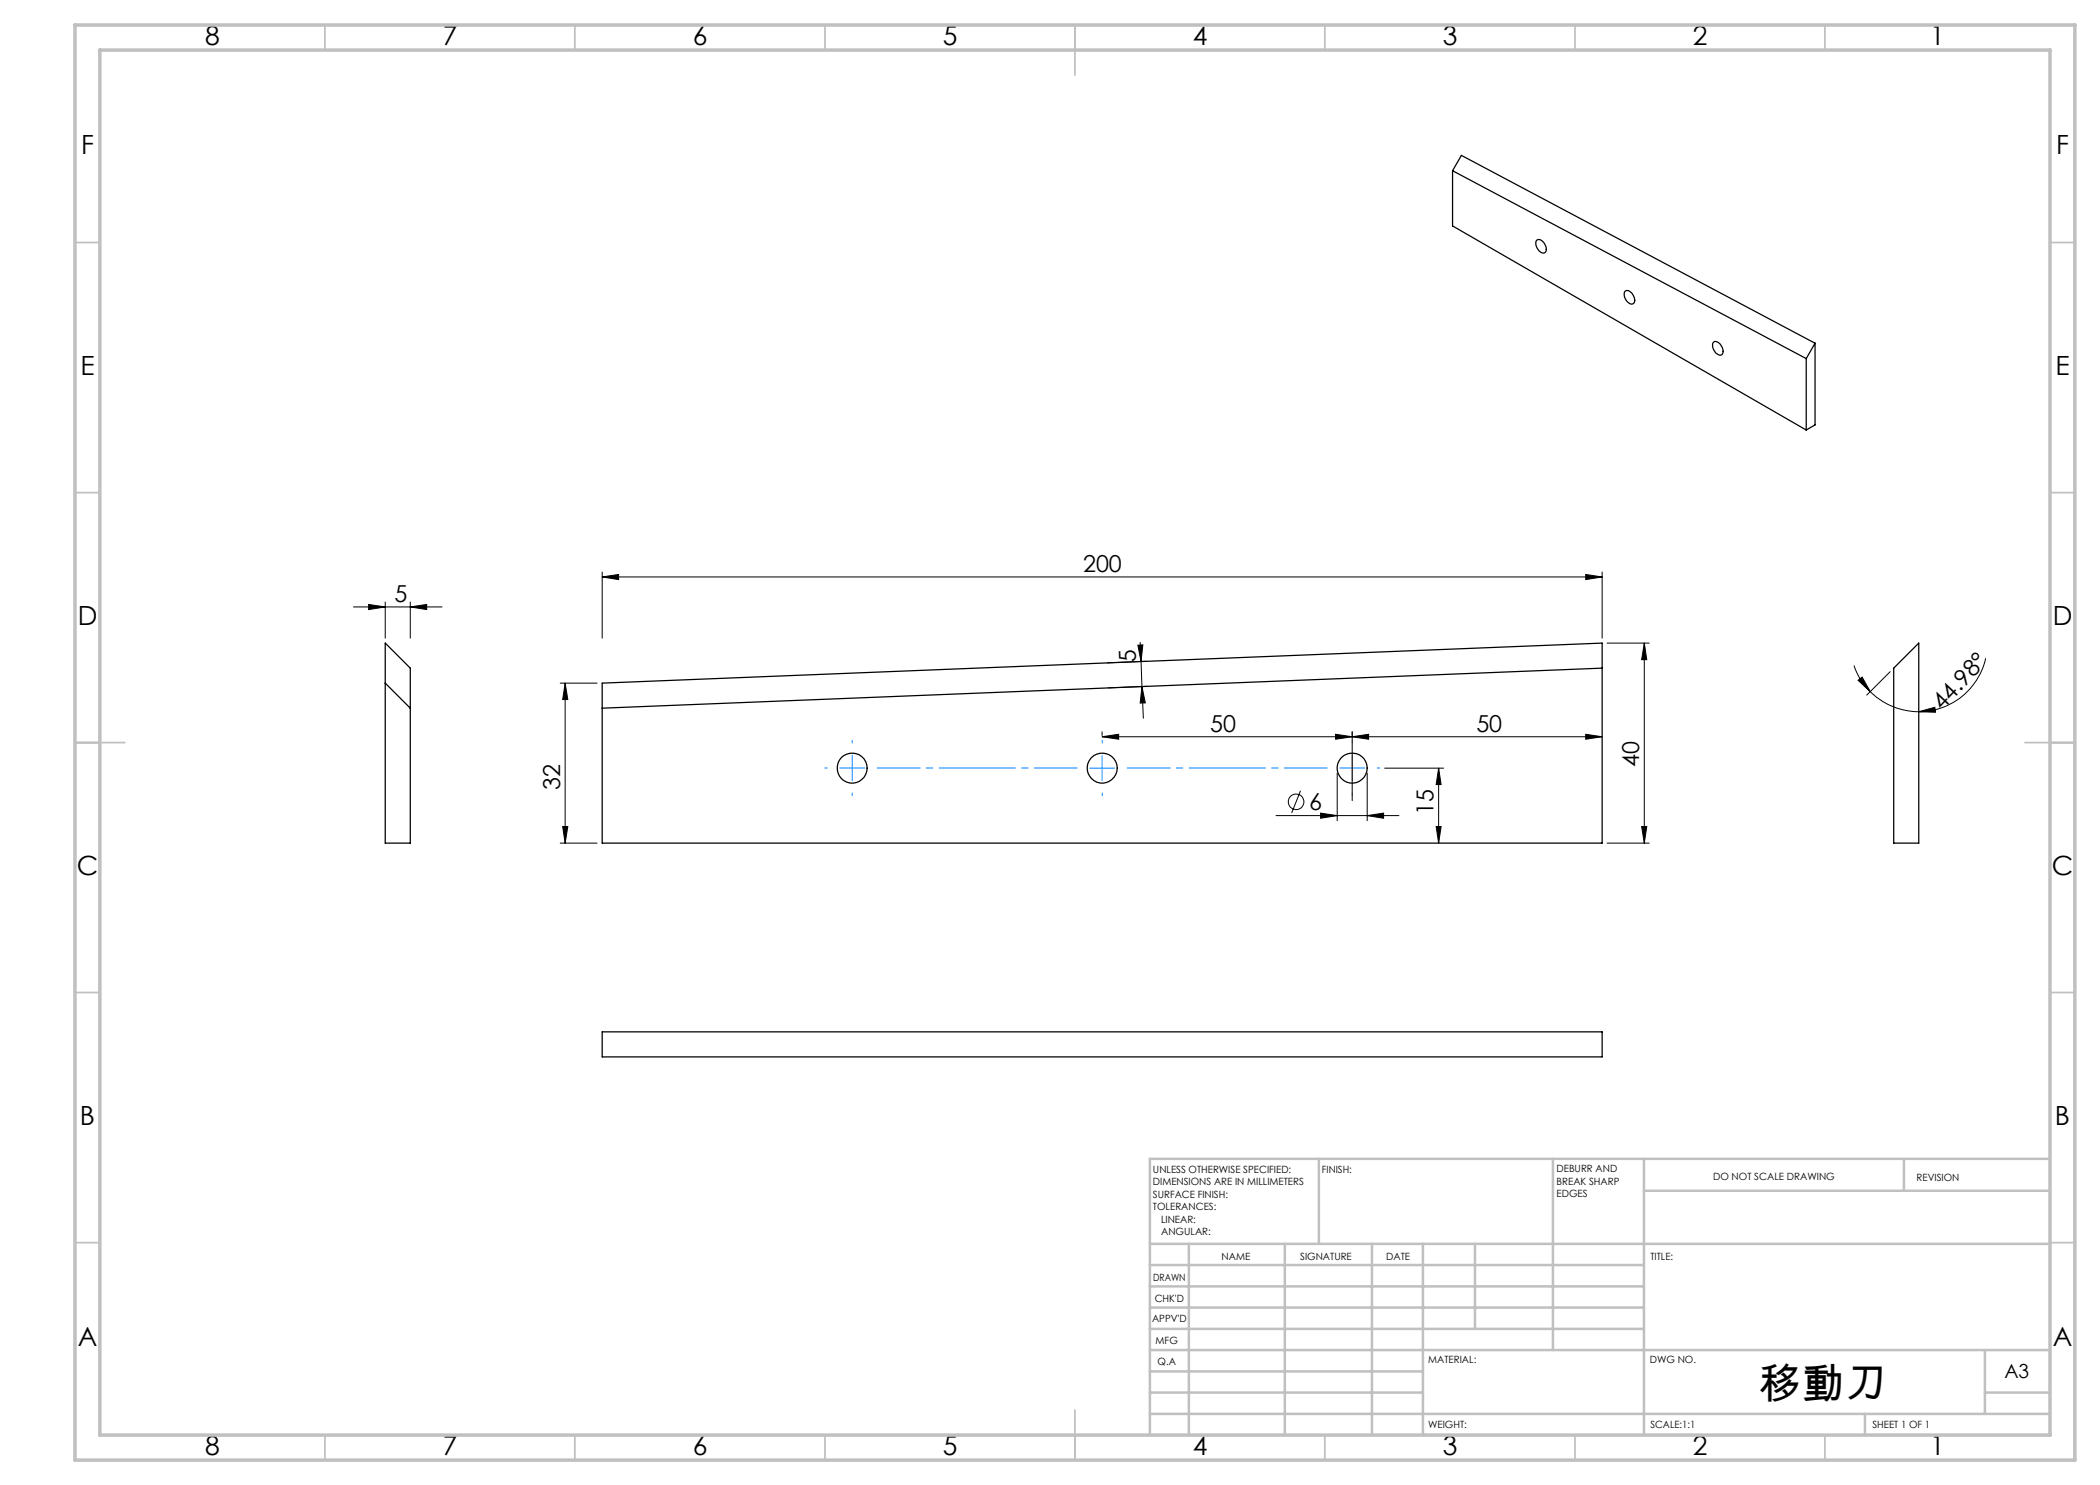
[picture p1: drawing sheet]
<svg xmlns="http://www.w3.org/2000/svg" width="420mm" height="297mm" viewBox="0 0 420 297" stroke-linecap="round" stroke-linejoin="round" font-family="sans-serif">
<g fill="none" stroke="#000" stroke-width=".2">
<path d="M120.4 115.4l3.3-.5v1zM120.4 114.4v13.2M120.4 115.4h200M317.1 114.9l3.3 .5-3.3 .5zM320.4 114.4v13.2M70.7 121.4h17.7M73.7 120.9l3.3 .5-3.3 .5zM77 120.4v7.2M82.1 121.4l3.2-.5v1zM82.1 120.4v7.2M112 136.6h7.4M113 136.6v32"/>
<path d="M113 136.6l.6 3.3h-1.1zM227.6 129h1l-.4 3.3zM228 128.5l.2 3.8M228.2 132.3l.2 5M228.4 137.3l.3 6.3M228.4 137.3l.7 3.3h-1.1zM229.2 132.3l-7.8 .3M229.4 137.3l-7.8 .3M321.4 128.6h8.4M328.9 128.6v40M328.9 128.6l.5 3.3h-1.1zM370.8 133.1a12.8 12.8 0 0 0 3.3 5.2"/>
<path d="M371.6 136.1l.8-.7 1.7 2.9zM374.1 138.3a13.8 13.8 0 0 0 9.7 4M378 134.3l-4.7 4.7M397.1 131.7a13.7 13.7 0 0 1-13.3 10.6M220.4 147.4l3.3-.5v.9zM220.4 146.4v.7M260.1 158.1l-1.8 4.5M267.1 146.9l3.3 .5-3.3 .4zM267.4 154.6v9.5M270.4 147.4l3.3-.5v.9zM270.4 146.4v13.7M273.4 154.6v9.5"/>
<path d="M276.9 153.6h11.8M287.7 153.6v15M287.7 153.6l.5 3.3h-1zM317.1 146.9l3.3 .5-3.3 .4zM320.4 147.4h-100M383.8 142.3l3.2-.8 .1 .9zM112 168.6h7.4M112.5 165.3h1.1l-.6 3.3zM255.2 163.1h24.6M264.1 162.6l3.3 .5-3.3 .6zM273.4 163.1l3.3-.5v1.1zM287.2 165.3h1l-.5 3.3z"/>
<path d="M321.4 168.6h8.4M328.3 165.3h1.1l-.5 3.3z"/>
<circle cx="259.2" cy="160.4" r="1.55"/>
</g>
<g fill="none" stroke="#0080ff" stroke-width=".2" stroke-dasharray="15.2 1.3 1.3 1.3">
<path d="M165.5 153.6h-.5M170.5 153.6v-2.5M170.5 153.6h-2.5M170.5 153.6v2.5M170.5 153.6h2.5M170.5 148.6v-.5M170.5 158.6v.5M220.5 148.6v-.5M220.5 158.6v.5M270.5 153.6v-2.5M270.5 153.6h-2.5M270.5 153.6v2.5"/>
<path d="M270.5 153.6h2.5M270.5 148.6v-.5M270.5 158.6v.5M275.5 153.6h.5"/>
</g>
<path d="M175.5 153.6h40M225.5 153.6h40" fill="none" stroke="#0080ff" stroke-width=".2" stroke-dasharray="15.2 1.3 1.3 1.3" stroke-dashoffset="6.7"/>
<path d="M217.9 153.6h5M220.4 151.1v5" fill="none" stroke="#0080ff" stroke-width=".2"/>
<g fill="none" stroke="#c0c0c0" stroke-width=".35">
<path d="M65 5v5M115 5v5M165 5v5M215 5v10M265 5v5M315 5v5M365 5v5M15 48.5h5M410 48.5h5M15 98.5h5M410 98.5h5M15 148.5h10"/>
<path d="M405 148.5h10M15 198.5h5M410 198.5h5M15 248.5h5M410 248.5h5M65 287v5M115 287v5M165 287v5M215 282v10M265 287v5M315 287v5M365 287v5"/>
</g>
<g fill="none" stroke="#c0c0c0" stroke-width=".5">
<path d="M263.8 231.8v17M310.6 231.8v38.2M328.8 231.8v55.2M328.8 238.2h81.2M380.8 231.8v6.4M410 231.8h-180v55.2M230 248.8h180M230 257.3h98.8M230 253h98.8M237.8 248.8v38.2M257 248.8v38.2M274.4 248.8v38.2"/>
<path d="M284.6 248.8v38.2M295 248.8v17M230 265.8h98.8M230 261.5h98.8M230 278.5h54.6M230 274.3h54.6M230 270h180M397 278.5h13M397 270v12.8M230 282.8h180M373 282.8v4.2"/>
</g>
<path d="M15 5h400v287h-400zM20 10h390v277h-390z" fill="none" stroke="#c0c0c0" stroke-width=".7"/>
<g fill="#000">
<path d="M317.1 114.9l3.3 .5-3.3 .5zM120.4 115.4l3.3-.5v1zM267.1 146.9l3.3 .5-3.3 .4zM220.4 147.4l3.3-.5v.9z"/>
<path d="M228.4 137.3l.7 3.3h-1.1zM227.6 129h1l-.4 3.3z"/>
<path d="M328.9 128.6l.5 3.3h-1.1zM328.3 165.3h1.1l-.5 3.3zM287.7 153.6l.5 3.3h-1zM287.2 165.3h1l-.5 3.3zM113 136.6l.6 3.3h-1.1zM112.5 165.3h1.1l-.6 3.3z"/>
<path d="M371.6 136.1l.8-.7 1.7 2.9zM383.8 142.3l3.2-.8 .1 .9z"/>
<path d="M264.1 162.6l3.3 .5-3.3 .6zM273.4 163.1l3.3-.5v1.1zM270.4 147.4l3.3-.5v.9zM317.1 146.9l3.3 .5-3.3 .4zM73.7 120.9l3.3 .5-3.3 .5zM82.1 121.4l3.2-.5v1z"/>
</g>
<g fill="none" stroke="#000" stroke-width=".25">
<path d="M290.5 34.1l1.8-3 70.7 37.5M290.5 34.1l70.7 37.6M290.5 34.1v11.1l70.7 40.8M307.3 48.1a1.07 1.07 0 0 1 1.6 .6 1.36 1.36 0 0 1 0 1.9 1.87 1.87 0 0 1-1.6-2.5zM325 58.3a1.02 1.02 0 0 1 1.6 .6 1.16 1.16 0 0 1-.2 1.9 1.94 1.94 0 0 1-1.4-2.5zM342.7 68.5a1.07 1.07 0 0 1 1.5 .6 1.29 1.29 0 0 1 0 1.9 1.87 1.87 0 0 1-1.5-2.5zM361.2 71.7v14.3M363 68.6v16.4l-1.8 1M363 68.6l-1.8 3.1M77 128.6l5.1 5v35h-5.1zM77 136.6l5.1 5M120.4 136.6l200-8v40h-200z"/>
<path d="M320.4 133.6l-200 8M383.8 128.6v40h-5.1v-35zM120.4 206.4h200v5h-200z"/>
<circle cx="170.4" cy="153.6" r="3"/>
<circle cx="220.4" cy="153.6" r="3"/>
<circle cx="270.4" cy="153.6" r="3"/>
</g>
<text font-size="8.5" x="351.7" y="279.7">移動刀</text>
<g font-size="5.3">
<text x="41" y="9">8</text>
<text x="88.5" y="9">7</text>
<text x="138.5" y="9">6</text>
<text x="188.5" y="9">5</text>
<text x="238.5" y="9">4</text>
<text x="288.5" y="9">3</text>
<text x="338.5" y="9">2</text>
<text x="386" y="9">1</text>
<text x="16.2" y="30.8">F</text>
<text x="411.2" y="30.8">F</text>
<text x="16.1" y="75">E</text>
<text x="411.1" y="75">E</text>
<text x="15.5" y="125">D</text>
<text x="410.5" y="125">D</text>
<text x="15.4" y="175">C</text>
<text x="410.4" y="175">C</text>
<text x="16" y="225">B</text>
<text x="411" y="225">B</text>
<text x="15.5" y="269.3">A</text>
<text x="410.5" y="269.3">A</text>
<text x="41" y="291">8</text>
<text x="88.5" y="291">7</text>
<text x="138.5" y="291">6</text>
<text x="188.5" y="291">5</text>
<text x="238.5" y="291">4</text>
<text x="288.5" y="291">3</text>
<text x="338.5" y="291">2</text>
<text x="386" y="291">1</text>
</g>
<g font-size="4.7">
<text x="216.6" y="114.4">200</text>
<text x="78.9" y="120.4">5</text>
<text x="227.2" y="132.4" transform="rotate(-92 227.2 132.4)">5</text>
<text x="388.4" y="142.2" transform="rotate(-47 388.4 142.2)">44.98°</text>
<text x="242" y="146.3">50</text>
<text x="295.3" y="146.3">50</text>
<text x="327.9" y="153.5" transform="rotate(-90 327.9 153.5)">40</text>
<text x="112" y="158.1" transform="rotate(-90 112 158.1)">32</text>
<text x="261.8" y="162.1">6</text>
<text x="286.7" y="162.9" transform="rotate(-90 286.7 162.9)">15</text>
</g>
<text font-size="3.9" x="400.9" y="275.5">A3</text>
<g font-size="2">
<text x="230.6" y="234.6">UNLESS OTHERWISE SPECIFIED:</text>
<text x="230.6" y="237.1">DIMENSIONS ARE IN MILLIMETERS</text>
<text x="230.6" y="239.6">SURFACE FINISH:</text>
<text x="264.4" y="234.6">FINISH:</text>
<text x="311.3" y="234.5">DEBURR AND</text>
<text x="311.3" y="237">BREAK SHARP</text>
<text x="311.3" y="239.5">EDGES</text>
<text x="342.6" y="236">DO NOT SCALE DRAWING</text>
<text x="383.3" y="236.2">REVISION</text>
<text x="230.6" y="242.1">TOLERANCES:</text>
<text x="232.2" y="244.6">LINEAR:</text>
<text x="232.2" y="247.1">ANGULAR:</text>
<text x="244.3" y="252">NAME</text>
<text x="260" y="251.9">SIGNATURE</text>
<text x="277.2" y="251.9">DATE</text>
<text x="330.1" y="251.9">TITLE:</text>
<text x="230.6" y="256.1">DRAWN</text>
<text x="230.9" y="260.3">CHK'D</text>
<text x="230.4" y="264.4">APPV'D</text>
<text x="231.1" y="268.8">MFG</text>
<text x="231.5" y="273">Q.A</text>
<text x="285.6" y="272.5">MATERIAL:</text>
<text x="330" y="272.5">DWG NO.</text>
<text x="285.6" y="285.5">WEIGHT:</text>
<text x="330.1" y="285.6">SCALE:1:1</text>
<text x="374.5" y="285.6">SHEET 1 OF 1</text>
</g>
</svg>
